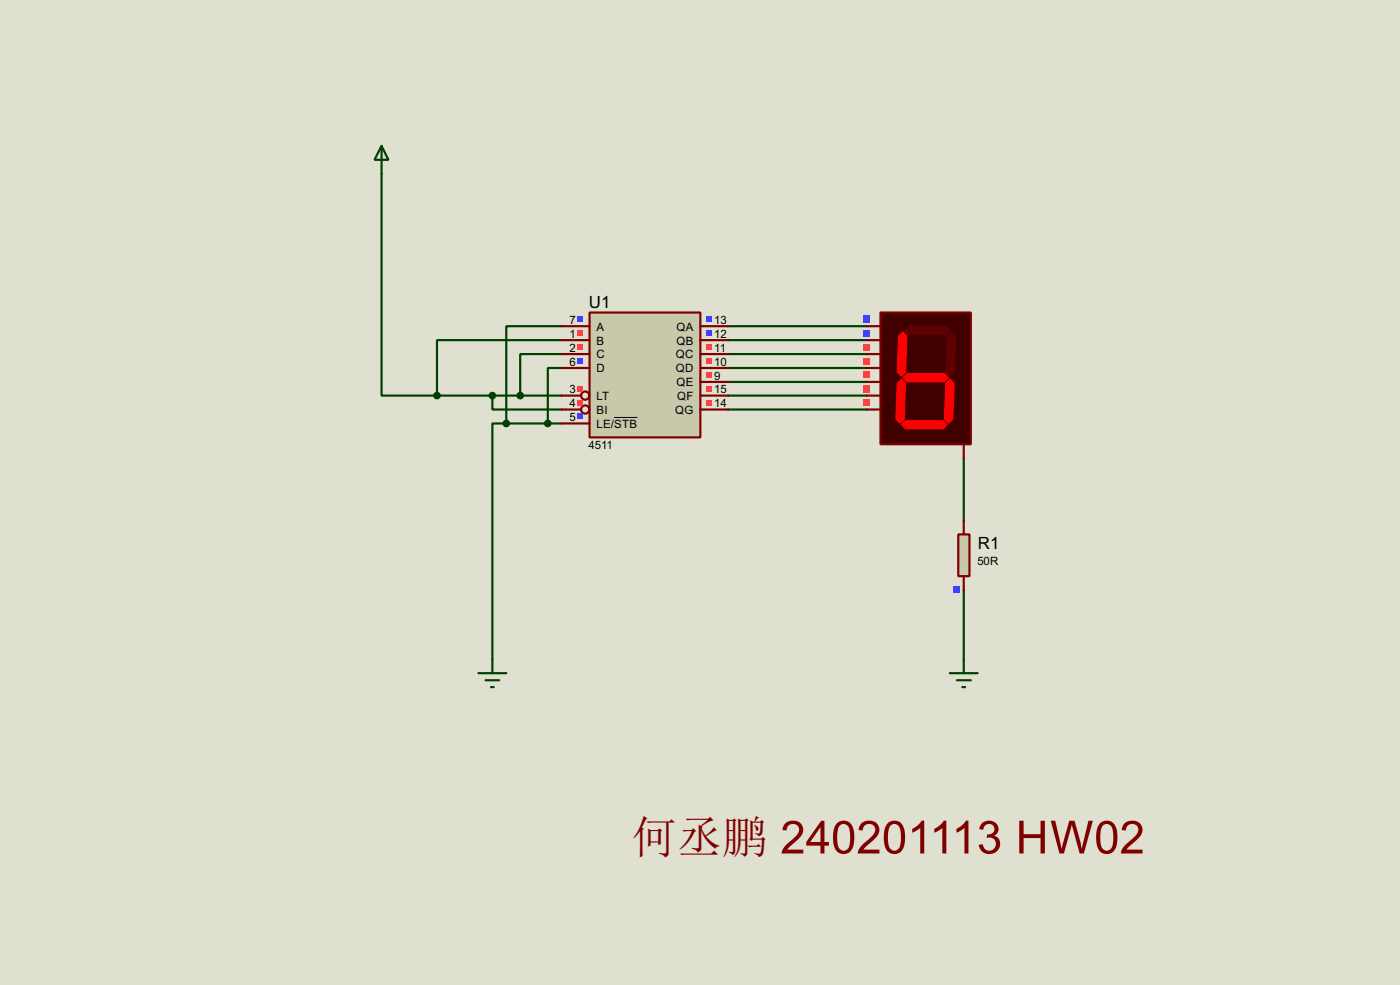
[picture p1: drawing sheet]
<svg xmlns="http://www.w3.org/2000/svg" width="256mm" height="180mm" viewBox="0 0 256 180" stroke-linecap="round" stroke-linejoin="round" font-family="sans-serif">
<path d="M0 0h256.5v180.3h-256.5z" fill="#e0e0d0"/>
<g fill="none" stroke="#004000" stroke-width=".4">
<path d="M69.9 31.8v40.6h10.2M102.9 59.7h-10.1v17.8M133.4 59.7h25.4M80.1 72.4h22.8M90.2 72.4v2.6h12.7M92.8 77.5h-2.6v43.2M92.8 77.5h10.1M102.9 62.3h-22.8v10.1M102.9 64.8h-7.6v7.6M102.9 67.4h-2.5v10.1M133.4 72.4h25.4M133.4 62.3h25.4"/>
<path d="M133.4 64.8h25.4M133.4 67.4h25.4M133.4 69.9h25.4M133.4 75h25.4M176.6 83.9v11.4M176.6 108v12.7"/>
</g>
<path d="M108 57.2h20.3v22.9h-20.3z" fill="#c8c8aa" stroke="#800000" stroke-width=".4"/>
<g fill="none" stroke="#800000" stroke-width=".4">
<path d="M102.9 59.7h5.1M128.3 59.7h5.1M102.9 62.3h5.1M102.9 64.8h5.1M102.9 67.4h5.1M102.9 72.4h3.6M102.9 75h3.6M102.9 77.5h5.1M128.3 62.3h5.1M128.3 64.8h5.1M128.3 67.4h5.1M128.3 72.4h5.1"/>
<path d="M128.3 75h5.1M128.3 69.9h5.1"/>
<circle cx="107.2" cy="72.4" r=".75"/>
<circle cx="107.2" cy="75" r=".75"/>
</g>
<path d="M112.5 76.4h4.3" fill="none" stroke="#000" stroke-width=".18"/>
<path d="M105.8 58h1.1v1h-1.1z" fill="#4040ff"/>
<g fill="#ff4040">
<path d="M105.8 60.5h1.1v1h-1.1z"/>
<path d="M105.8 63h1.1v1.1h-1.1z"/>
</g>
<path d="M105.8 65.6h1.1v1h-1.1z" fill="#4040ff"/>
<g fill="#ff4040">
<path d="M105.8 70.7h1.1v1h-1.1z"/>
<path d="M105.8 73.2h1.1v1h-1.1z"/>
</g>
<g fill="#4040ff">
<path d="M105.8 75.7h1.1v1.1h-1.1z"/>
<path d="M129.5 58h1v1h-1z"/>
<path d="M129.5 60.5h1v1h-1z"/>
</g>
<g fill="#ff4040">
<path d="M129.5 63h1v1.1h-1z"/>
<path d="M129.5 65.6h1v1h-1z"/>
<path d="M129.5 68.1h1v1h-1z"/>
<path d="M129.5 70.7h1v1h-1z"/>
<path d="M129.5 73.2h1v1h-1z"/>
</g>
<path d="M69.9 26.7l1.3 2.6h-2.6zM69.9 26.7v5.1M87.7 123.2h5.1M89 124.5h2.5M90 125.8h.5M90.2 120.7v2.5M174 123.2h5.1M175.3 124.5h2.6M176.3 125.8h.5M176.6 120.7v2.5" fill="none" stroke="#004000" stroke-width=".4"/>
<g fill="#004000" stroke="#004000" stroke-width=".4">
<circle cx="90.2" cy="72.4" r=".5"/>
<circle cx="80" cy="72.4" r=".5"/>
<circle cx="95.3" cy="72.4" r=".5"/>
<circle cx="100.3" cy="77.5" r=".5"/>
<circle cx="92.7" cy="77.5" r=".5"/>
</g>
<path d="M161.3 57.2h16.6v24.1h-16.6z" fill="#400000" stroke="#800000" stroke-width=".4"/>
<g fill="#600000" stroke="#600000" stroke-width=".18">
<path d="M166.4 59.7h6.9l.7 .8-.7 .8h-6.9l-.7-.8z" fill-rule="evenodd"/>
<path d="M173.5 61.5l.8-.7 .8 .7-.3 6.6-.8 .8-.7-.8z" fill-rule="evenodd"/>
</g>
<g fill="#f00" stroke="#f00" stroke-width=".18">
<path d="M174 69.4l.8 .8-.2 6.6-.8 .7-.8-.7 .3-6.6z" fill-rule="evenodd"/>
<path d="M165.2 77.8l.7-.8h6.9l.7 .8-.7 .7h-6.9z" fill-rule="evenodd"/>
<path d="M165.2 69.4l.7 .8-.2 6.6-.8 .7-.8-.7 .3-6.6z" fill-rule="evenodd"/>
<path d="M164.6 61.5l.8-.7 .8 .7-.3 6.6-.7 .8-.8-.8z" fill-rule="evenodd"/>
<path d="M166.2 68.4h6.8l.8 .7-.8 .8h-6.8l-.8-.8z" fill-rule="evenodd"/>
</g>
<path d="M158.8 59.7h2.5M158.8 62.3h2.5M158.8 64.8h2.5M158.8 67.4h2.5M158.8 69.9h2.5M158.8 72.4h2.5M158.8 75h2.5M176.6 81.3v2.6" fill="none" stroke="#800000" stroke-width=".4"/>
<g fill="#4040ff">
<path d="M158.2 57.8h1.2v1.3h-1.2z"/>
<path d="M158.2 60.4h1.2v1.2h-1.2z"/>
</g>
<g fill="#ff4040">
<path d="M158.2 62.9h1.2v1.3h-1.2z"/>
<path d="M158.2 65.5h1.2v1.2h-1.2z"/>
<path d="M158.2 68h1.2v1.3h-1.2z"/>
<path d="M158.2 70.5h1.2v1.3h-1.2z"/>
<path d="M158.2 73.1h1.2v1.2h-1.2z"/>
</g>
<path d="M175.6 97.8h2v7.7h-2z" fill="#c8c8aa" stroke="#800000" stroke-width=".4"/>
<path d="M176.6 95.3v2.5M176.6 105.5v2.5" fill="none" stroke="#800000" stroke-width=".4"/>
<path d="M174.7 107.4h1.2v1.2h-1.2z" fill="#4040ff"/>
<text font-size="8.4" fill="#800000" x="115.6" y="156.2">何丞鹏 240201113 HW02</text>
<g font-size="3.5">
<text x="107.9" y="56.4">U1</text>
<text x="179.1" y="100.5">R1</text>
</g>
<g font-size="2.4">
<text x="104.3" y="59.3">7</text>
<text x="130.9" y="59.3">13</text>
<text x="104.3" y="61.9">1</text>
<text x="104.3" y="64.4">2</text>
<text x="109.3" y="60.5">A</text>
<text x="109.3" y="63.1">B</text>
<text x="109.3" y="65.6">C</text>
<text x="123.8" y="65.6">QC</text>
<text x="123.9" y="60.5">QA</text>
<text x="123.9" y="63.1">QB</text>
<text x="130.9" y="61.9">12</text>
<text x="130.9" y="64.4">11</text>
<text x="104.3" y="67">6</text>
<text x="104.3" y="72">3</text>
<text x="109.3" y="68.1">D</text>
<text x="123.8" y="68.1">QD</text>
<text x="123.9" y="70.7">QE</text>
<text x="130.9" y="67">10</text>
<text x="130.9" y="69.5">9</text>
<text x="130.9" y="72">15</text>
<text x="104.3" y="74.6">4</text>
<text x="104.3" y="77.1">5</text>
<text x="109.3" y="73.2">LT</text>
<text x="109.3" y="75.8">BI</text>
<text x="123.7" y="75.8">QG</text>
<text x="124" y="73.2">QF</text>
<text x="130.9" y="74.6">14</text>
<text x="107.8" y="82.2">4511</text>
<text x="109.3" y="78.3">LE/STB</text>
<text x="179.1" y="103.5">50R</text>
</g>
</svg>
